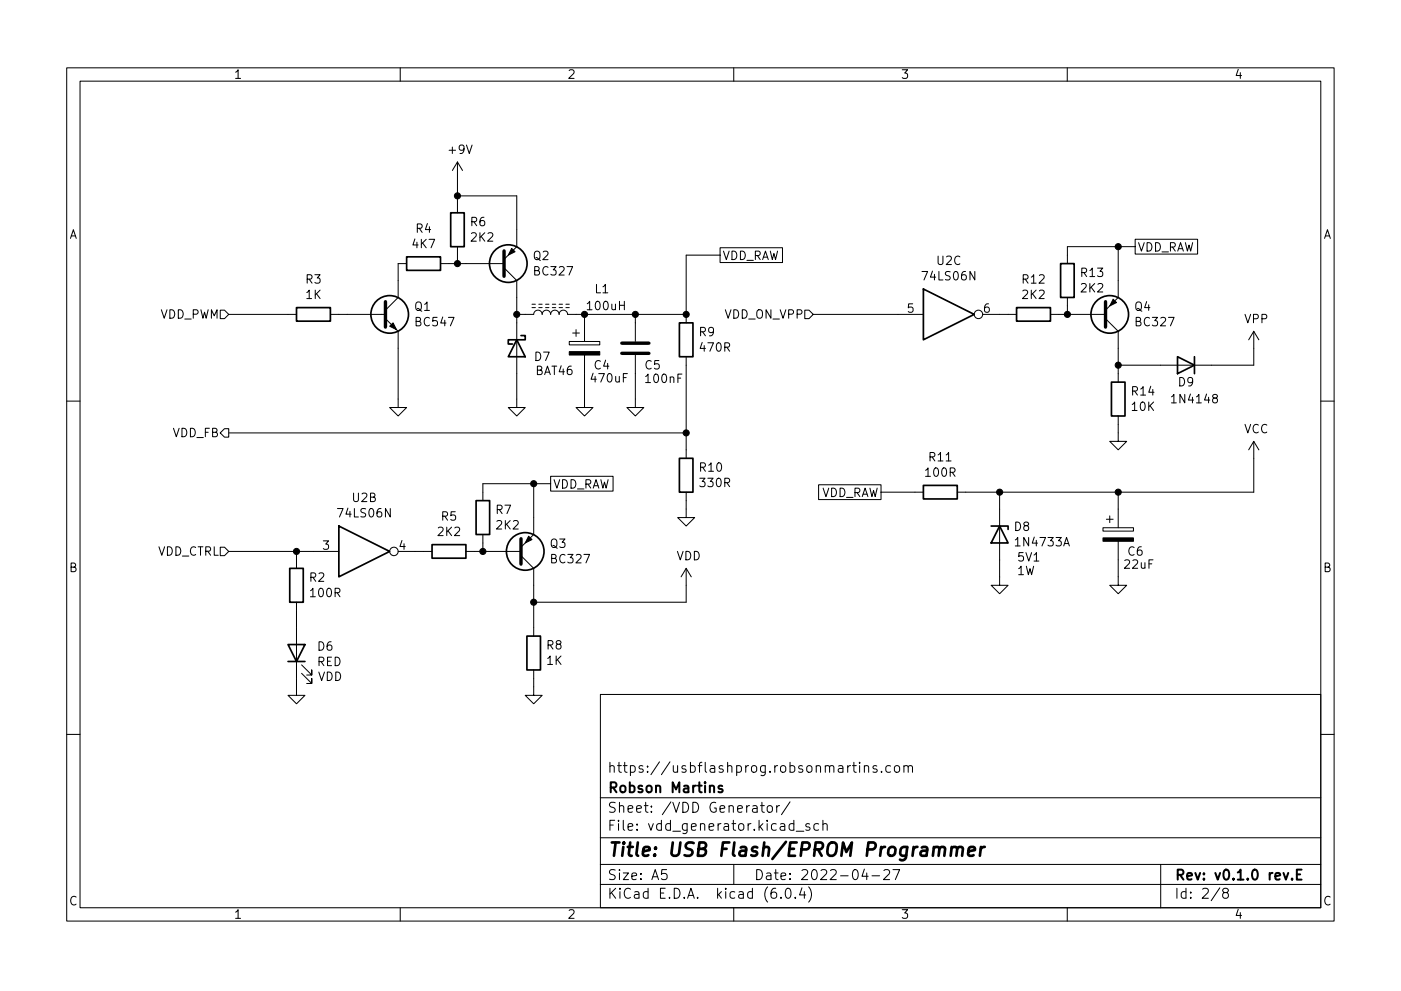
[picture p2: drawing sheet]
<svg xmlns="http://www.w3.org/2000/svg" width="297mm" height="210mm" viewBox="0 0 297 210" stroke-linecap="round" stroke-linejoin="round" font-family="sans-serif">
<g fill="none" stroke="#000" stroke-width=".22">
<path d="M14.1 14.4h268.8v181h-268.8zM17 17.2h263v175.4h-263zM84.9 14.4v2.8M155.6 14.4v2.8M226.3 14.4v2.8M97 34.4l-1.1 1.8M97 34.4v10.8M97 34.4l1.1 1.8M86.2 55.9h-1.8v7.2l-2.7 2.7M93.4 55.9h13.5M97 41.6h12.6v10.7l-2.7 2.7M97 52.3v3.6"/>
<path d="M106.9 56.8l2.7 2.7v27h1.8l-1.8 1.8-1.8-1.8h1.8M152.7 52.6h13.2v3.1h-13.2zM152.7 54.1h-7.2v14.4M237.1 52.3v10.8l-2.7 2.7M240.7 50.8h13.2v3.1h-13.2zM240.7 52.3h-14.4v3.6M46.7 65.8h.9l.9 .9-.9 .9h-.9zM48.5 66.7h14.4M70 66.7h11.7M81.7 67.6l2.7 2.7v16.2h1.8l-1.8 1.8-1.8-1.8h1.8M109.6 66.7h3.6a.9 .9 0 0 1 .9-.9 .9 .9 0 0 1 .8 .9 .9 .9 0 0 1 .9-.9 .9 .9 0 0 1 .9 .9 .9 .9 0 0 1 .9-.9 .9 .9 0 0 1 .9 .9 .9 .9 0 0 1 .9-.9 .9 .9 0 0 1 .9 .9h25.2M112.8 65.3h.7"/>
<path d="M112.8 64.5h.7M114.2 65.3h.7M114.2 64.5h.7M115.7 65.3h.7M115.7 64.5h.7M117.1 65.3h.7M117.1 64.5h.7M118.5 65.3h.8M118.5 64.5h.8M120 65.3h.7M120 64.5h.7M120.7 72.5h6.5v.7h-6.5z"/>
<path d="M121.4 70.7h1.5M122.1 69.9v1.5M123.9 75.3v11.2h1.8l-1.8 1.8-1.8-1.8h1.8M123.9 66.7v5.8M134.7 75.3v11.2h1.8l-1.8 1.8-1.8-1.8h1.8M134.7 66.7v5.8M145.5 75.7v21.5M170.6 65.8h.9l.9 .9-.9 .9h-.9zM172.4 66.7h23.4M208.3 66.7h7.2M222.7 66.7h11.7M226.3 63.1v3.6"/>
<path d="M234.4 67.6l2.7 2.7v10.8M265.8 70.3l-1.1 1.8M265.8 70.3v7.2h-28.7M265.8 70.3l1.1 1.8M14.1 85.1h2.9M46.7 91.8l.9-.8h.9v1.7h-.9zM48.5 91.8h97M237.1 88.3v5.3h1.8l-1.8 1.8-1.8-1.8h1.8M265.8 93.6v10.8h-62.8M265.8 93.6l-1.1 1.8M265.8 93.6l1.1 1.8M280 85.1h2.9"/>
<path d="M46.7 116.1h.9l.9 .9-.9 .9h-.9zM48.5 117h23.3M62.9 117v3.6M84.4 117h7.2M98.8 117h11.7M102.4 113.4v3.6M110.5 117.9l2.7 2.7v14.4M113.2 102.6v10.8l-2.7 2.7M116.7 101.1h13.3v3.1h-13.3zM116.7 102.6h-14.3v3.6M145.5 104.4v5.4h1.8l-1.8 1.8-1.8-1.8h1.8M173.6 102.8h13.2v3.2h-13.2z"/>
<path d="M186.8 104.4h9M211.9 104.4v19.8h1.8l-1.8 1.8-1.8-1.8h1.8M233.9 112h6.4v.7h-6.4zM234.6 110.2h1.4M235.3 109.5v1.4M237.1 114.8v9.4h1.8l-1.8 1.8-1.8-1.8h1.8M237.1 104.4v7.6M62.9 127.8v19.7h1.8l-1.8 1.8-1.8-1.8h1.8M145.5 120.6l-1.1 1.8M145.5 120.6v7.2h-32.3M145.5 120.6l1.1 1.8M14.1 155.8h2.9"/>
<path d="M63.9 142.9l2.2 2.1v-1.1v1.1h-1.1M63.9 141.1l2.2 2.1v-1.1v1.1h-1.1M113.2 142.1v5.4h1.7l-1.7 1.8-1.8-1.8h1.8M127.3 147.3h152.7v45.3h-152.7zM280 155.8h2.9M127.3 177.7h152.7M127.3 169.3h152.7M161.2 170.9h.8M161.5 170.2v1.8l.1 .2 .4 .1M162.8 171.1a.58 .58 0 0 1 .5-.2 .58 .58 0 0 1 .5 .4v.6a.58 .58 0 0 1-.6 .5 .58 .58 0 0 1-.5-.5zM164.7 170.9v1.4M165.3 170.9l-.4 .1-.2 .3"/>
<path d="M167.5 170.1l-1.8 2.7M168.8 176.4h1.6M171.6 174.8l-.5-.1-.3 .3 .1 .4 .7 .2v.5h-.8M173.6 174.8l-.6-.1-.4 .4v.7l.2 .3h.8M174.5 174.9a.53 .53 0 0 1 .9 .1v1.2M174.5 174v2.2M180.7 162.4h.8M181 161.7v1.9l.1 .2 .4 .1M182.3 161.7v.2M182.3 162.4v1.5M183.3 162.6a.53 .53 0 0 1 .9 .1v1.2M183.3 162.4v1.5"/>
<path d="M185.9 162.5l-.5-.1-.3 .3 .1 .3 .7 .2v.6h-.8M186.9 163.7v.2M188.8 162.5l-.6-.1-.4 .4v.7l.2 .3h.8M189.8 162.5a.58 .58 0 0 1 .9 .3v.7a.58 .58 0 0 1-.5 .4 .58 .58 0 0 1-.6-.4v-.7zM191.6 162.6a.53 .53 0 0 1 1 .1v1.2M191.6 162.4v1.5M192.6 162.7l.3-.3 .5 .1 .1 1.4M84.9 192.6v2.8M127.3 187.6h152.7M127.3 183.4h152.7M141.3 184.5h-1l-.1 1 .3-.2 .7 .1 .2 .3-.1 .7-.3 .2h-.5l-.3-.2M155.6 192.6v2.8"/>
<path d="M155.6 183.4v4.2M165.6 190.4v.2M166.8 188.6l.4-.1a1.33 1.33 0 0 1 0 2.1h-.2a1.41 1.41 0 0 1-.2-2zM168.6 190.4v.2M170 188.4l-.5 1.5h1.3M170.5 189.2v1.4M171.4 188.2a2.43 2.43 0 0 1 0 3.2M183.3 184.4l-.5 1.5h1.3M183.8 185.2v1.4M184.9 185.8h1.6M187.4 184.7l.3-.2 .7 .1a.58 .58 0 0 1 .1 .8l-1.2 1.2h1.3M189.3 184.5h1.4l-.9 2.1"/>
<path d="M226.3 192.6v2.8M246.1 183.4v9.2M258.6 188.4l-1.8 2.7M259.6 189.4l-.4-.4 .1-.3 .3-.2 .6 .1 .2 .3-.1 .3-.9 .3-.2 .3v.4l.4 .4h.4l.4-.4v-.4l-.4-.4"/>
<circle cx="207.4" cy="66.7" r=".9"/>
<circle cx="83.5" cy="117" r=".9"/>
</g>
<path d="M153.1 166.8l-.5-.1-.3 .3 .1 .3 .7 .2v.5h-.8M273.9 186.4v.2M275 185.5h.7M276 184.5h-1v2.1h1" fill="none" stroke="#000" stroke-width=".42"/>
<path d="M201.8 180a.7 .7 0 0 1 1.2 .1l-.2 1.5M201.8 179.7l-.2 1.9M208 179.7l-.2 1.9M208.8 179.7a.83 .83 0 0 0-.9 .5M203 180.1a.71 .71 0 0 1 1.1-.3l.1 .3-.2 1.5M205.3 180.6l1.4-.2-.1-.6-.8-.1-.4 .4-.2 1.1 .1 .2 .3 .2 .8-.2" fill="none" stroke="#000" stroke-width=".57"/>
<g fill="#000" stroke="#000" stroke-width=".22">
<path d="M108.5 52.7l.7 .7-1.4 .7zM83.3 68.5l.8 1.4-1.5-.7zM120.7 74.6h6.5v.7h-6.5zM236 63.5l.7 .7-1.4 .7zM112.1 113.8l.7 .7-1.4 .7zM233.9 114.1h6.4v.7h-6.4z"/>
<circle cx="97" cy="55.9" r=".65"/>
<circle cx="97" cy="41.6" r=".65"/>
<circle cx="237.1" cy="52.3" r=".65"/>
<circle cx="109.6" cy="66.7" r=".65"/>
<circle cx="123.9" cy="66.7" r=".65"/>
<circle cx="134.7" cy="66.7" r=".65"/>
<circle cx="145.5" cy="66.7" r=".65"/>
<circle cx="226.3" cy="66.7" r=".65"/>
<circle cx="237.1" cy="77.5" r=".65"/>
<circle cx="145.5" cy="91.8" r=".65"/>
<circle cx="62.9" cy="117" r=".65"/>
<circle cx="102.4" cy="117" r=".65"/>
<circle cx="113.2" cy="102.6" r=".65"/>
<circle cx="211.9" cy="104.4" r=".65"/>
<circle cx="237.1" cy="104.4" r=".65"/>
<circle cx="113.2" cy="127.8" r=".65"/>
</g>
<g fill="none" stroke="#000" stroke-width=".36">
<path d="M86.2 54.5h7.2v2.9h-7.2zM95.6 45.2h2.8v7.1h-2.8zM224.9 55.9h2.8v7.2h-2.8zM62.9 65.3h7.1v2.8h-7.1zM109.6 72.1l1.8 3.6h-3.6zM110.5 71.2h.9v.9h-3.6v.9h.9M144 68.5h2.9v7.2h-2.9zM195.8 61.3l10.8 5.4-10.8 5.4zM215.5 65.3h7.2v2.8h-7.2zM249.7 75.7l3.5 1.8-3.5 1.8zM253.2 75.7v3.6M144 97.2h2.9v7.2h-2.9z"/>
<path d="M235.6 81.1h2.9v7.2h-2.9zM71.8 111.6l10.8 5.4-10.8 5.4zM91.6 115.6h7.2v2.8h-7.2zM100.9 106.2h2.9v7.2h-2.9zM195.8 103h7.2v2.9h-7.2zM210.1 111.6h3.6v.7M211.9 111.6l1.8 3.6h-3.6zM61.1 136.8h3.6l-1.8 3.5zM61.4 120.6h2.9v7.2h-2.9zM111.7 135h2.9v7.1h-2.9zM61.1 140.3h3.6"/>
<circle cx="107.8" cy="55.9" r="4"/>
<circle cx="82.6" cy="66.7" r="4"/>
<circle cx="235.3" cy="66.7" r="4"/>
<circle cx="111.4" cy="117" r="4"/>
</g>
<path d="M106.9 53.2v5.4M81.7 64v5.4M131.8 75h5.8M131.8 72.8h5.8M234.4 64v5.4M110.5 114.3v5.4" fill="none" stroke="#000" stroke-width=".72"/>
<text font-size="3.9" x="128.7" y="181.7">Title: USB Flash/EPROM Programmer</text>
<g font-size="3">
<text x="128.7" y="164">https://usbflashprog.robsonmartins.com</text>
<text x="128.7" y="172.4">Sheet: /VDD Generator/</text>
<text x="128.7" y="168.2">Robson Martins</text>
<text x="128.7" y="176.3">File: vdd_generator.kicad_sch</text>
<text x="128.7" y="190.7">KiCad E.D.A. kicad (6.0.4)</text>
<text x="128.7" y="186.7">Size: A5</text>
<text x="159.8" y="186.7">Date: 2022-04-27</text>
<text x="248.9" y="186.7">Rev: v0.1.0 rev.E</text>
<text x="248.9" y="190.7">Id: 2/8</text>
</g>
<g font-size="2.6">
<text x="49.5" y="16.7">1</text>
<text x="120.2" y="16.7">2</text>
<text x="190.9" y="16.7">3</text>
<text x="261.6" y="16.7">4</text>
<text x="14.6" y="50.7">A</text>
<text x="280.5" y="50.7">A</text>
<text x="14.6" y="121.4">B</text>
<text x="280.5" y="121.4">B</text>
<text x="14.6" y="192.1">C</text>
<text x="49.5" y="194.9">1</text>
<text x="120.2" y="194.9">2</text>
<text x="190.9" y="194.9">3</text>
<text x="261.6" y="194.9">4</text>
<text x="280.5" y="192.1">C</text>
</g>
<g font-size="2.5">
<text x="95.3" y="32.6">+9V</text>
<text x="99.8" y="48">R6</text>
<text x="87.5" y="52.7">4K7</text>
<text x="88.2" y="49.4">R4</text>
<text x="99.9" y="51.3">2K2</text>
<text x="241.1" y="53.4">VDD_RAW</text>
<text x="113.1" y="55.2">Q2</text>
<text x="113.4" y="58.4">BC327</text>
<text x="153.1" y="55.2">VDD_RAW</text>
<text x="195.9" y="59.5">74LS06N</text>
<text x="198.7" y="56.2">U2C</text>
<text x="229.2" y="58.8">R13</text>
<text x="64.9" y="60.2">R3</text>
<text x="64.9" y="63.4">1K</text>
<text x="87.9" y="65.9">Q1</text>
<text x="124.7" y="65.8">100uH</text>
<text x="126.2" y="62.2">L1</text>
<text x="216.8" y="60.2">R12</text>
<text x="216.8" y="63.4">2K2</text>
<text x="229.2" y="62">2K2</text>
<text x="240.6" y="65.9">Q4</text>
<text x="33.8" y="67.6">VDD_PWM</text>
<text x="88.3" y="69.2">BC547</text>
<text x="148.3" y="71.3">R9</text>
<text x="153.7" y="67.6">VDD_ON_VPP</text>
<text x="192.4" y="66.3">5</text>
<text x="208.5" y="66.3">6</text>
<text x="240.9" y="69.2">BC327</text>
<text x="263.9" y="68.6">VPP</text>
<text x="113.4" y="76.6">D7</text>
<text x="148.6" y="74.6">470R</text>
<text x="113.6" y="79.6">BAT46</text>
<text x="125.5" y="81.1">470uF</text>
<text x="126" y="78.4">C4</text>
<text x="136.8" y="78.4">C5</text>
<text x="137.1" y="81.3">100nF</text>
<text x="240" y="83.9">R14</text>
<text x="249.9" y="82">D9</text>
<text x="240" y="87.2">10K</text>
<text x="248.9" y="85.6">1N4148</text>
<text x="36.5" y="92.7">VDD_FB</text>
<text x="263.7" y="91.9">VCC</text>
<text x="148.4" y="100.1">R10</text>
<text x="196.4" y="101.2">100R</text>
<text x="197.1" y="97.9">R11</text>
<text x="74.7" y="106.5">U2B</text>
<text x="117.2" y="103.7">VDD_RAW</text>
<text x="148.6" y="103.3">330R</text>
<text x="173.7" y="105.4">VDD_RAW</text>
<text x="71.9" y="109.8">74LS06N</text>
<text x="92.9" y="113.7">2K2</text>
<text x="93.6" y="110.5">R5</text>
<text x="105.2" y="109.1">R7</text>
<text x="105.3" y="112.3">2K2</text>
<text x="215.1" y="112.6">D8</text>
<text x="33.2" y="117.9">VDD_CTRL</text>
<text x="68.5" y="116.6">3</text>
<text x="84.6" y="116.6">4</text>
<text x="116.7" y="116.2">Q3</text>
<text x="117" y="119.5">BC327</text>
<text x="143.4" y="118.9">VDD</text>
<text x="215.5" y="119.1">5V1</text>
<text x="215.6" y="115.9">1N4733A</text>
<text x="239.1" y="117.9">C6</text>
<text x="65.6" y="123.4">R2</text>
<text x="215.5" y="122">1W</text>
<text x="238.5" y="120.7">22uF</text>
<text x="66" y="126.7">100R</text>
<text x="115.9" y="137.8">R8</text>
<text x="67.2" y="141.3">RED</text>
<text x="67.4" y="138">D6</text>
<text x="115.9" y="141.1">1K</text>
<text x="67.3" y="144.5">VDD</text>
</g>
</svg>
